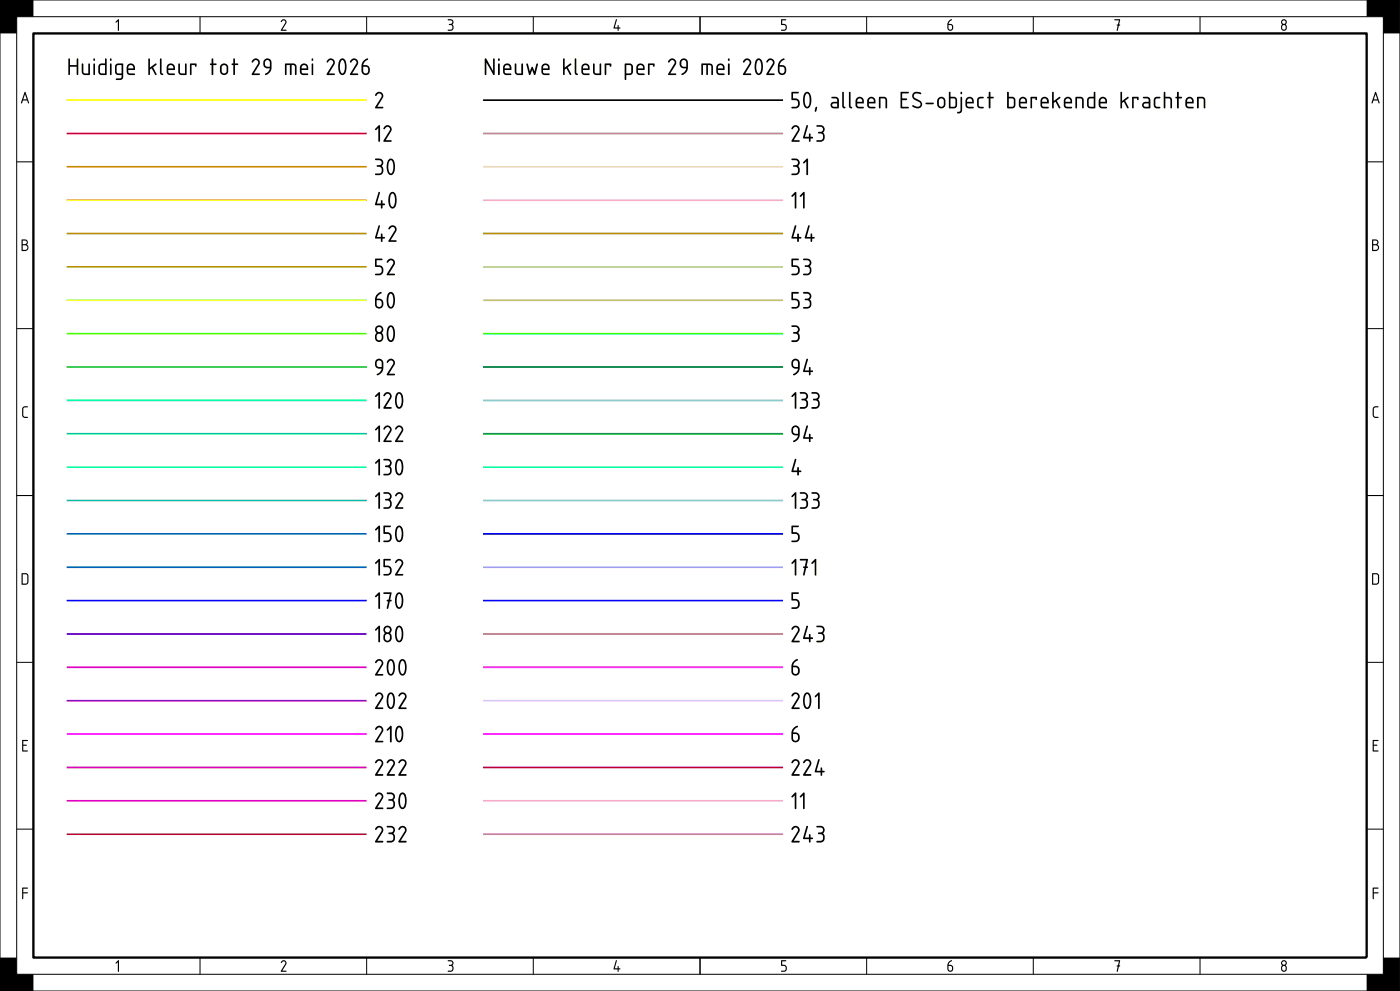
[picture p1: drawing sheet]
<svg xmlns="http://www.w3.org/2000/svg" width="420mm" height="297mm" viewBox="0 0 420 297" stroke-linecap="round" stroke-linejoin="round" font-family="sans-serif">
<g fill="none" stroke="#000" stroke-width=".3">
<path d="M0 0h420v297h-420zM5 5h410v287h-410zM60 5v5M110 5v5M160 5v5M210 5v5M260 5v5M310 5v5M360 5v5M5 48.5h5M410 48.5h5M5 98.5h5"/>
<path d="M410 98.5h5M5 148.5h5M410 148.5h5M5 198.5h5M410 198.5h5M5 248.5h5M410 248.5h5M60 287v5M110 287v5M160 287v5M210 287v5M260 287v5"/>
<path d="M310 287v5M360 287v5"/>
</g>
<path d="M10 10h400v277h-400z" fill="none" stroke="#000" stroke-width=".7" stroke-linecap="butt"/>
<g fill="#000">
<path d="M0 0h10v5h-5v5h-5z" fill-rule="evenodd"/>
<path d="M410 0h10v10h-5v-5h-5z" fill-rule="evenodd"/>
<path d="M0 287h5v5h5v5h-10z" fill-rule="evenodd"/>
<path d="M410 292h5v-5h5v10h-10z" fill-rule="evenodd"/>
</g>
<path d="M20 40h90" fill="none" stroke="#bd0000" stroke-width=".5"/>
<path d="M20 60h90" fill="none" stroke="#ffbf00" stroke-width=".5"/>
<path d="M20 70h90" fill="none" stroke="#bd8d00" stroke-width=".5"/>
<path d="M20 110h90" fill="none" stroke="#00bd00" stroke-width=".5"/>
<path d="M20 140h90M144.9 140h90" fill="none" stroke="#0ff" stroke-width=".5"/>
<path d="M20 160h90" fill="none" stroke="#007fff" stroke-width=".5"/>
<path d="M20 210h90" fill="none" stroke="#8d00bd" stroke-width=".5"/>
<path d="M144.9 200h90M20 220h90M144.9 220h90" fill="none" stroke="#f0f" stroke-width=".5"/>
<path d="M20 240h90" fill="none" stroke="#ff007f" stroke-width=".5"/>
<path d="M144.9 40h90M144.9 190h90M144.9 250h90" fill="none" stroke="#bd7e8d" stroke-width=".5"/>
<path d="M144.9 60h90M144.9 240h90" fill="none" stroke="#faa" stroke-width=".5"/>
<path d="M144.9 70h90" fill="none" stroke="#816000" stroke-width=".5"/>
<path d="M144.9 110h90M144.9 130h90" fill="none" stroke="#008100" stroke-width=".5"/>
<path d="M20 180h90M144.9 160h90M144.9 180h90" fill="none" stroke="#00f" stroke-width=".5"/>
<path d="M144.9 210h90" fill="none" stroke="#eaaaff" stroke-width=".5"/>
<path d="M20 130h90" fill="none" stroke="#00bd8d" stroke-width=".5"/>
<path d="M20 30h90" fill="none" stroke="#ff0" stroke-width=".5"/>
<path d="M144.9 30h90" fill="none" stroke="#000" stroke-width=".5"/>
<path d="M20 150h90" fill="none" stroke="#00bdbd" stroke-width=".5"/>
<path d="M144.9 120h90M144.9 150h90" fill="none" stroke="#7ebdbd" stroke-width=".5"/>
<path d="M20 50h90" fill="none" stroke="#ff7f00" stroke-width=".5"/>
<path d="M144.9 50h90" fill="none" stroke="#ffd4aa" stroke-width=".5"/>
<path d="M20 100h90" fill="none" stroke="#3fff00" stroke-width=".5"/>
<path d="M144.9 100h90" fill="none" stroke="#0f0" stroke-width=".5"/>
<path d="M20 120h90" fill="none" stroke="#00ffbf" stroke-width=".5"/>
<path d="M20 170h90" fill="none" stroke="#005ebd" stroke-width=".5"/>
<path d="M144.9 170h90" fill="none" stroke="#aaf" stroke-width=".5"/>
<path d="M20 190h90" fill="none" stroke="#3f00ff" stroke-width=".5"/>
<path d="M20 200h90" fill="none" stroke="#bf00ff" stroke-width=".5"/>
<path d="M20 230h90" fill="none" stroke="#bd008d" stroke-width=".5"/>
<path d="M144.9 230h90" fill="none" stroke="#810060" stroke-width=".5"/>
<path d="M20 250h90" fill="none" stroke="#bd005e" stroke-width=".5"/>
<path d="M20 80h90" fill="none" stroke="#bdbd00" stroke-width=".5"/>
<path d="M144.9 80h90M144.9 90h90" fill="none" stroke="#bdbd7e" stroke-width=".5"/>
<path d="M20 90h90" fill="none" stroke="#bfff00" stroke-width=".5"/>
<g font-size="5">
<text x="20" y="22.5">Huidige kleur tot 29 mei 2026</text>
<text x="144.9" y="22.5">Nieuwe kleur per 29 mei 2026</text>
<text x="112" y="32.5">2</text>
<text x="236.9" y="32.5">50, alleen ES-object berekende krachten</text>
<text x="112" y="42.5">12</text>
<text x="236.9" y="42.5">243</text>
<text x="112" y="52.5">30</text>
<text x="236.9" y="52.5">31</text>
<text x="112" y="62.5">40</text>
<text x="236.9" y="62.5">11</text>
<text x="112" y="72.5">42</text>
<text x="236.9" y="72.5">44</text>
<text x="112" y="82.5">52</text>
<text x="236.9" y="82.5">53</text>
<text x="112" y="92.5">60</text>
<text x="236.9" y="92.5">53</text>
<text x="112" y="102.5">80</text>
<text x="236.9" y="102.5">3</text>
<text x="112" y="112.5">92</text>
<text x="236.9" y="112.5">94</text>
<text x="112" y="122.5">120</text>
<text x="236.9" y="122.5">133</text>
<text x="112" y="132.5">122</text>
<text x="236.9" y="132.5">94</text>
<text x="112" y="142.5">130</text>
<text x="236.9" y="142.5">4</text>
<text x="112" y="152.5">132</text>
<text x="236.9" y="152.5">133</text>
<text x="112" y="162.5">150</text>
<text x="236.9" y="162.5">5</text>
<text x="112" y="172.5">152</text>
<text x="236.9" y="172.5">171</text>
<text x="112" y="182.5">170</text>
<text x="236.9" y="182.5">5</text>
<text x="112" y="192.5">180</text>
<text x="236.9" y="192.5">243</text>
<text x="112" y="202.5">200</text>
<text x="236.9" y="202.5">6</text>
<text x="112" y="212.5">202</text>
<text x="236.9" y="212.5">201</text>
<text x="112" y="222.5">210</text>
<text x="236.9" y="222.5">6</text>
<text x="112" y="232.5">222</text>
<text x="236.9" y="232.5">224</text>
<text x="112" y="242.5">230</text>
<text x="236.9" y="242.5">11</text>
<text x="112" y="252.5">232</text>
<text x="236.9" y="252.5">243</text>
</g>
<g font-size="3.5">
<text x="34.3" y="9.3">1</text>
<text x="83.9" y="9.3">2</text>
<text x="134" y="9.3">3</text>
<text x="183.7" y="9.3">4</text>
<text x="234" y="9.3">5</text>
<text x="283.9" y="9.3">6</text>
<text x="333.9" y="9.3">7</text>
<text x="383.9" y="9.3">8</text>
<text x="5.9" y="31">A</text>
<text x="411.1" y="31">A</text>
<text x="6.1" y="75.3">B</text>
<text x="411.3" y="75.3">B</text>
<text x="6.3" y="125.3">C</text>
<text x="411.4" y="125.3">C</text>
<text x="6.1" y="175.2">D</text>
<text x="411.3" y="175.2">D</text>
<text x="6.3" y="225.2">E</text>
<text x="411.4" y="225.2">E</text>
<text x="6.3" y="269.5">F</text>
<text x="411.4" y="269.5">F</text>
<text x="34.3" y="291.2">1</text>
<text x="83.9" y="291.2">2</text>
<text x="134" y="291.2">3</text>
<text x="183.7" y="291.2">4</text>
<text x="234" y="291.2">5</text>
<text x="283.9" y="291.2">6</text>
<text x="333.9" y="291.2">7</text>
<text x="383.9" y="291.2">8</text>
</g>
</svg>
